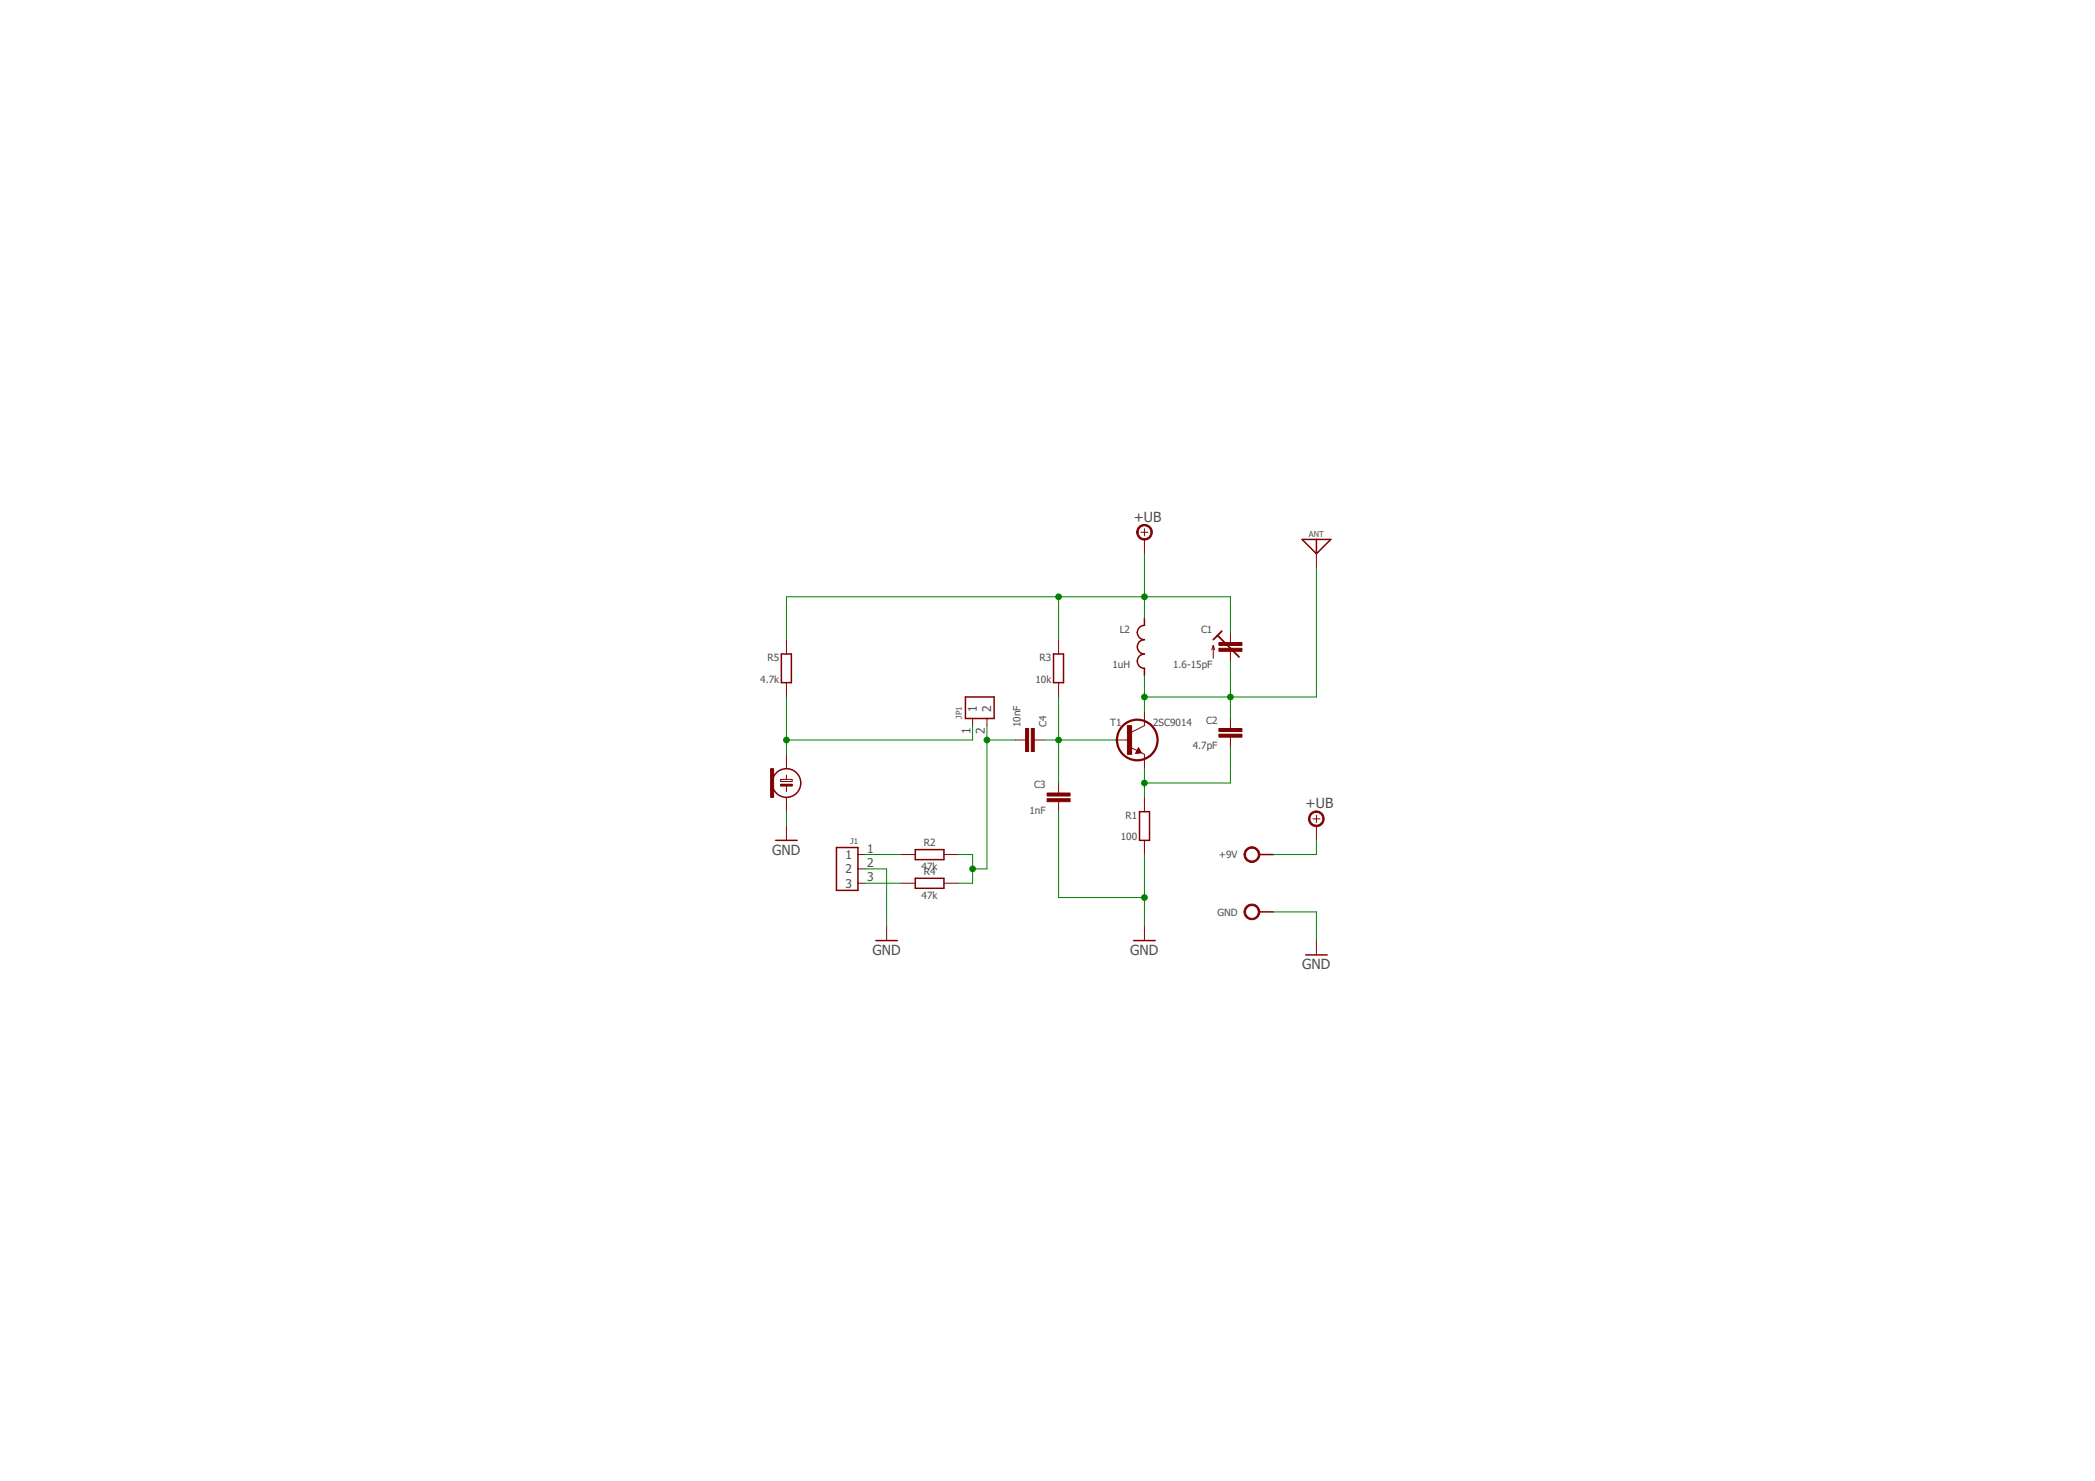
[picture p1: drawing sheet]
<?xml version="1.0" encoding="utf-8"?>
<!DOCTYPE eagle SYSTEM "eagle.dtd">
<eagle version="7.6.0">
<drawing>
<settings>
<setting alwaysvectorfont="no"/>
<setting verticaltext="up"/>
</settings>
<grid distance="0.05" unitdist="inch" unit="inch" style="lines" multiple="2" display="yes" altdistance="0.025" altunitdist="inch" altunit="inch"/>
<schematic xreflabel="%F%N/%S.%C%R" xrefpart="/%S.%C%R">
<libraries>
<library name="supply1">
<symbols>
<symbol name="GND">
<wire x1="-1.905" y1="0" x2="1.905" y2="0" width="0.254" layer="94"/>
<text x="-2.54" y="-2.54" size="1.778" layer="96">&gt;VALUE</text>
<pin name="GND" x="0" y="2.54" visible="off" length="short" direction="sup" rot="R270"/>
</symbol>
</symbols>
<devicesets>
<deviceset name="GND" prefix="GND">
<gates>
<gate name="1" symbol="GND" x="0" y="0"/>
</gates>
<devices>
<device name="">
<technologies>
<technology name=""/>
</technologies>
</device>
</devices>
</deviceset>
</devicesets>
</library>
<library name="supply2">
<symbols>
<symbol name="+UB">
<wire x1="-0.635" y1="1.27" x2="0.635" y2="1.27" width="0.1524" layer="94"/>
<wire x1="0" y1="0.635" x2="0" y2="1.905" width="0.1524" layer="94"/>
<circle x="0" y="1.27" radius="1.27" width="0.254" layer="94"/>
<text x="-1.905" y="3.175" size="1.778" layer="96">&gt;VALUE</text>
<pin name="+UB" x="0" y="-2.54" visible="off" length="short" direction="sup" rot="R90"/>
</symbol>
</symbols>
<devicesets>
<deviceset name="+UB" prefix="SUPPLY">
<gates>
<gate name="1" symbol="+UB" x="0" y="0"/>
</gates>
<devices>
<device name="">
<technologies>
<technology name=""/>
</technologies>
</device>
</devices>
</deviceset>
</devicesets>
</library>
<library name="cap-trim">
<symbols>
<symbol name="CAP-TRIM">
<wire x1="0" y1="-2.54" x2="0" y2="-0.762" width="0.1524" layer="94"/>
<wire x1="0" y1="2.54" x2="0" y2="0.762" width="0.1524" layer="94"/>
<wire x1="1.524" y1="-1.778" x2="-2.286" y2="2.032" width="0.3048" layer="94"/>
<wire x1="-3.048" y1="1.27" x2="-2.286" y2="2.032" width="0.3048" layer="94"/>
<wire x1="-2.286" y1="2.032" x2="-1.524" y2="2.794" width="0.3048" layer="94"/>
<wire x1="-3.048" y1="-2.032" x2="-3.048" y2="0.254" width="0.1524" layer="94"/>
<wire x1="-3.048" y1="0.254" x2="-3.302" y2="-0.508" width="0.1524" layer="94"/>
<wire x1="-3.048" y1="0.254" x2="-2.794" y2="-0.508" width="0.1524" layer="94"/>
<text x="-3.175" y="2.54" size="1.27" layer="95" align="bottom-right">&gt;NAME</text>
<text x="-3.175" y="-2.54" size="1.27" layer="96" align="top-right">&gt;VALUE</text>
<rectangle x1="-2.032" y1="-0.762" x2="2.032" y2="-0.254" layer="94"/>
<rectangle x1="-2.032" y1="0.254" x2="2.032" y2="0.762" layer="94"/>
<pin name="E" x="0" y="2.54" visible="off" length="point" direction="pas" swaplevel="1" rot="R90"/>
<pin name="A" x="0" y="-2.54" visible="off" length="point" direction="pas" swaplevel="1" rot="R270"/>
</symbol>
</symbols>
<devicesets>
<deviceset name="C-TR-PH20127" prefix="C">
<gates>
<gate name="1" symbol="CAP-TRIM" x="0" y="0"/>
</gates>
<devices>
<device name="S" package="TRIM808">
<connects>
<connect gate="1" pin="A" pad="2"/>
<connect gate="1" pin="E" pad="1 3"/>
</connects>
<technologies>
<technology name=""/>
</technologies>
</device>
<device name="-45" package="TRIM808-45">
<connects>
<connect gate="1" pin="A" pad="2"/>
<connect gate="1" pin="E" pad="1 3"/>
</connects>
<technologies>
<technology name=""/>
</technologies>
</device>
<device name="-45-2P12" package="TRIM808-45">
<connects>
<connect gate="1" pin="A" pad="2"/>
<connect gate="1" pin="E" pad="1"/>
</connects>
<technologies>
<technology name=""/>
</technologies>
</device>
<device name="-45-2P21" package="TRIM808-45">
<connects>
<connect gate="1" pin="A" pad="1"/>
<connect gate="1" pin="E" pad="2"/>
</connects>
<technologies>
<technology name=""/>
</technologies>
</device>
<device name="-45-2P23" package="TRIM808-45">
<connects>
<connect gate="1" pin="A" pad="3"/>
<connect gate="1" pin="E" pad="2"/>
</connects>
<technologies>
<technology name=""/>
</technologies>
</device>
<device name="-45-2P32" package="TRIM808-45">
<connects>
<connect gate="1" pin="A" pad="3"/>
<connect gate="1" pin="E" pad="2"/>
</connects>
<technologies>
<technology name=""/>
</technologies>
</device>
<device name="GFX" package="TRIM808-GFX">
<connects>
<connect gate="1" pin="A" pad="1 3"/>
<connect gate="1" pin="E" pad="2"/>
</connects>
<technologies>
<technology name=""/>
</technologies>
</device>
<device name="GFX45" package="TRIM808-GFX45">
<connects>
<connect gate="1" pin="A" pad="1 3"/>
<connect gate="1" pin="E" pad="2"/>
</connects>
<technologies>
<technology name=""/>
</technologies>
</device>
<device name="" package="TRIM-2222-808">
<connects>
<connect gate="1" pin="A" pad="2"/>
<connect gate="1" pin="E" pad="1 3"/>
</connects>
<technologies>
<technology name=""/>
</technologies>
</device>
<device name="2222-808-2PIN" package="TRIM-2222-808">
<connects>
<connect gate="1" pin="A" pad="2"/>
<connect gate="1" pin="E" pad="1"/>
</connects>
<technologies>
<technology name=""/>
</technologies>
</device>
<device name="2222-808-2PINB" package="TRIM-2222-808">
<connects>
<connect gate="1" pin="A" pad="2"/>
<connect gate="1" pin="E" pad="3"/>
</connects>
<technologies>
<technology name=""/>
</technologies>
</device>
<device name="2222-808-45" package="TRIM-2222-808-45">
<connects>
<connect gate="1" pin="A" pad="1 3"/>
<connect gate="1" pin="E" pad="2"/>
</connects>
<technologies>
<technology name=""/>
</technologies>
</device>
<device name="2222-808-45-2PIN" package="TRIM-2222-808-45">
<connects>
<connect gate="1" pin="A" pad="1"/>
<connect gate="1" pin="E" pad="2"/>
</connects>
<technologies>
<technology name=""/>
</technologies>
</device>
<device name="2222-808-45-2PINB" package="TRIM-2222-808-45">
<connects>
<connect gate="1" pin="A" pad="3"/>
<connect gate="1" pin="E" pad="2"/>
</connects>
<technologies>
<technology name=""/>
</technologies>
</device>
</devices>
</deviceset>
</devicesets>
</library>
<library name="r">
<symbols>
<symbol name="R-1">
<text x="0" y="1.4986" size="1.27" layer="95" align="bottom-center">&gt;NAME</text>
<pin name="2" x="5.08" y="0" visible="off" length="short" direction="pas" swaplevel="1" rot="R180"/>
<pin name="1" x="-5.08" y="0" visible="off" length="short" direction="pas" swaplevel="1"/>
<wire x1="-2.54" y1="-0.889" x2="2.54" y2="-0.889" width="0.254" layer="94"/>
<wire x1="2.54" y1="0.889" x2="-2.54" y2="0.889" width="0.254" layer="94"/>
<wire x1="2.54" y1="-0.889" x2="2.54" y2="0.889" width="0.254" layer="94"/>
<wire x1="-2.54" y1="-0.889" x2="-2.54" y2="0.889" width="0.254" layer="94"/>
<text x="0" y="-1.4986" size="1.27" layer="96" rot="R180" align="bottom-center">&gt;VALUE</text>
</symbol>
<symbol name="R">
<pin name="1" x="0" y="5.08" visible="off" length="short" direction="pas" swaplevel="1" rot="R270"/>
<pin name="2" x="0" y="-5.08" visible="off" length="short" direction="pas" swaplevel="1" rot="R90"/>
<wire x1="0.889" y1="-2.54" x2="0.889" y2="2.54" width="0.254" layer="94"/>
<wire x1="-0.889" y1="2.54" x2="-0.889" y2="-2.54" width="0.254" layer="94"/>
<wire x1="0.889" y1="2.54" x2="-0.889" y2="2.54" width="0.254" layer="94"/>
<wire x1="0.889" y1="-2.54" x2="-0.889" y2="-2.54" width="0.254" layer="94"/>
<text x="-1.27" y="1.27" size="1.27" layer="95" align="bottom-right">&gt;NAME</text>
<text x="-1.27" y="-1.27" size="1.27" layer="96" align="top-right">&gt;VALUE</text>
</symbol>
</symbols>
<devicesets>
<deviceset name="R-H" prefix="R" uservalue="yes">
<gates>
<gate name="1" symbol="R-1" x="0" y="0"/>
</gates>
<devices>
<device name="0202/10" package="0202/10">
<connects>
<connect gate="1" pin="1" pad="1"/>
<connect gate="1" pin="2" pad="2"/>
</connects>
<technologies>
<technology name=""/>
</technologies>
</device>
<device name="0202/10-V" package="0202/10-V">
<connects>
<connect gate="1" pin="1" pad="1"/>
<connect gate="1" pin="2" pad="2"/>
</connects>
<technologies>
<technology name=""/>
</technologies>
</device>
<device name="0202/12" package="0202/12">
<connects>
<connect gate="1" pin="1" pad="1"/>
<connect gate="1" pin="2" pad="2"/>
</connects>
<technologies>
<technology name=""/>
</technologies>
</device>
<device name="0202/15" package="0202/15">
<connects>
<connect gate="1" pin="1" pad="1"/>
<connect gate="1" pin="2" pad="2"/>
</connects>
<technologies>
<technology name=""/>
</technologies>
</device>
<device name="0204/10" package="0204/10">
<connects>
<connect gate="1" pin="1" pad="1"/>
<connect gate="1" pin="2" pad="2"/>
</connects>
<technologies>
<technology name=""/>
</technologies>
</device>
<device name="0204/10-V" package="0204/10-V">
<connects>
<connect gate="1" pin="1" pad="1"/>
<connect gate="1" pin="2" pad="2"/>
</connects>
<technologies>
<technology name=""/>
</technologies>
</device>
<device name="0204/7" package="0204/7">
<connects>
<connect gate="1" pin="1" pad="1"/>
<connect gate="1" pin="2" pad="2"/>
</connects>
<technologies>
<technology name=""/>
</technologies>
</device>
<device name="0204/7-V" package="0204/7-V">
<connects>
<connect gate="1" pin="1" pad="1"/>
<connect gate="1" pin="2" pad="2"/>
</connects>
<technologies>
<technology name=""/>
</technologies>
</device>
<device name="0202/7-V" package="0202/7-V">
<connects>
<connect gate="1" pin="1" pad="1"/>
<connect gate="1" pin="2" pad="2"/>
</connects>
<technologies>
<technology name=""/>
</technologies>
</device>
<device name="0202/5" package="0202/5">
<connects>
<connect gate="1" pin="1" pad="1"/>
<connect gate="1" pin="2" pad="2"/>
</connects>
<technologies>
<technology name=""/>
</technologies>
</device>
<device name="0202/5-V" package="0202/5-V">
<connects>
<connect gate="1" pin="1" pad="1"/>
<connect gate="1" pin="2" pad="2"/>
</connects>
<technologies>
<technology name=""/>
</technologies>
</device>
<device name="0202/7" package="0202/7">
<connects>
<connect gate="1" pin="1" pad="1"/>
<connect gate="1" pin="2" pad="2"/>
</connects>
<technologies>
<technology name=""/>
</technologies>
</device>
<device name="0204/2-V" package="0204V">
<connects>
<connect gate="1" pin="1" pad="1"/>
<connect gate="1" pin="2" pad="2"/>
</connects>
<technologies>
<technology name=""/>
</technologies>
</device>
<device name="-V" package="0204V">
<connects>
<connect gate="1" pin="1" pad="1"/>
<connect gate="1" pin="2" pad="2"/>
</connects>
<technologies>
<technology name=""/>
</technologies>
</device>
<device name="-V-X" package="0204V">
<connects>
<connect gate="1" pin="1" pad="2"/>
<connect gate="1" pin="2" pad="1"/>
</connects>
<technologies>
<technology name=""/>
</technologies>
</device>
</devices>
</deviceset>
<deviceset name="R" prefix="R" uservalue="yes">
<gates>
<gate name="1" symbol="R" x="0" y="0"/>
</gates>
<devices>
<device name="0204/5" package="0204/5">
<connects>
<connect gate="1" pin="1" pad="2"/>
<connect gate="1" pin="2" pad="1"/>
</connects>
<technologies>
<technology name=""/>
</technologies>
</device>
<device name="0204/7" package="0204/7">
<connects>
<connect gate="1" pin="1" pad="2"/>
<connect gate="1" pin="2" pad="1"/>
</connects>
<technologies>
<technology name=""/>
</technologies>
</device>
<device name="0204V" package="0204V">
<connects>
<connect gate="1" pin="1" pad="2"/>
<connect gate="1" pin="2" pad="1"/>
</connects>
<technologies>
<technology name=""/>
</technologies>
</device>
<device name="0207/10" package="0207/10">
<connects>
<connect gate="1" pin="1" pad="2"/>
<connect gate="1" pin="2" pad="1"/>
</connects>
<technologies>
<technology name=""/>
</technologies>
</device>
<device name="0207/12" package="0207/12">
<connects>
<connect gate="1" pin="1" pad="2"/>
<connect gate="1" pin="2" pad="1"/>
</connects>
<technologies>
<technology name=""/>
</technologies>
</device>
<device name="0207/15" package="0207/15">
<connects>
<connect gate="1" pin="1" pad="2"/>
<connect gate="1" pin="2" pad="1"/>
</connects>
<technologies>
<technology name=""/>
</technologies>
</device>
<device name="0207/2V" package="0207/2V">
<connects>
<connect gate="1" pin="1" pad="2"/>
<connect gate="1" pin="2" pad="1"/>
</connects>
<technologies>
<technology name=""/>
</technologies>
</device>
<device name="0207/5V" package="0207/5V">
<connects>
<connect gate="1" pin="1" pad="2"/>
<connect gate="1" pin="2" pad="1"/>
</connects>
<technologies>
<technology name=""/>
</technologies>
</device>
<device name="0207/7" package="0207/7">
<connects>
<connect gate="1" pin="1" pad="2"/>
<connect gate="1" pin="2" pad="1"/>
</connects>
<technologies>
<technology name=""/>
</technologies>
</device>
<device name="0204/10" package="0204/10">
<connects>
<connect gate="1" pin="1" pad="2"/>
<connect gate="1" pin="2" pad="1"/>
</connects>
<technologies>
<technology name=""/>
</technologies>
</device>
<device name="0204/12" package="0204/12">
<connects>
<connect gate="1" pin="1" pad="2"/>
<connect gate="1" pin="2" pad="1"/>
</connects>
<technologies>
<technology name=""/>
</technologies>
</device>
<device name="0204/15" package="0204/15">
<connects>
<connect gate="1" pin="1" pad="2"/>
<connect gate="1" pin="2" pad="1"/>
</connects>
<technologies>
<technology name=""/>
</technologies>
</device>
<device name="0204/2V" package="0204/2V">
<connects>
<connect gate="1" pin="1" pad="2"/>
<connect gate="1" pin="2" pad="1"/>
</connects>
<technologies>
<technology name=""/>
</technologies>
</device>
<device name="0202/2V" package="0202/2V">
<connects>
<connect gate="1" pin="1" pad="2"/>
<connect gate="1" pin="2" pad="1"/>
</connects>
<technologies>
<technology name=""/>
</technologies>
</device>
<device name="0202/5" package="0202/5">
<connects>
<connect gate="1" pin="1" pad="2"/>
<connect gate="1" pin="2" pad="1"/>
</connects>
<technologies>
<technology name=""/>
</technologies>
</device>
<device name="0202/7" package="0202/7">
<connects>
<connect gate="1" pin="1" pad="2"/>
<connect gate="1" pin="2" pad="1"/>
</connects>
<technologies>
<technology name=""/>
</technologies>
</device>
<device name="0202/10" package="0202/10">
<connects>
<connect gate="1" pin="1" pad="2"/>
<connect gate="1" pin="2" pad="1"/>
</connects>
<technologies>
<technology name=""/>
</technologies>
</device>
<device name="0202V" package="0202V">
<connects>
<connect gate="1" pin="1" pad="2"/>
<connect gate="1" pin="2" pad="1"/>
</connects>
<technologies>
<technology name=""/>
</technologies>
</device>
<device name="0202/12" package="0202/12">
<connects>
<connect gate="1" pin="1" pad="2"/>
<connect gate="1" pin="2" pad="1"/>
</connects>
<technologies>
<technology name=""/>
</technologies>
</device>
<device name="0202/15" package="0202/15">
<connects>
<connect gate="1" pin="1" pad="2"/>
<connect gate="1" pin="2" pad="1"/>
</connects>
<technologies>
<technology name=""/>
</technologies>
</device>
<device name="0202/7-V" package="0202/7-V">
<connects>
<connect gate="1" pin="1" pad="2"/>
<connect gate="1" pin="2" pad="1"/>
</connects>
<technologies>
<technology name=""/>
</technologies>
</device>
<device name="0202/5-V" package="0202/5-V">
<connects>
<connect gate="1" pin="1" pad="2"/>
<connect gate="1" pin="2" pad="1"/>
</connects>
<technologies>
<technology name=""/>
</technologies>
</device>
<device name="0202/10-V" package="0202/10-V">
<connects>
<connect gate="1" pin="1" pad="2"/>
<connect gate="1" pin="2" pad="1"/>
</connects>
<technologies>
<technology name=""/>
</technologies>
</device>
<device name="0204/7-V" package="0204/7-V">
<connects>
<connect gate="1" pin="1" pad="2"/>
<connect gate="1" pin="2" pad="1"/>
</connects>
<technologies>
<technology name=""/>
</technologies>
</device>
<device name="0204/10-V" package="0204/10-V">
<connects>
<connect gate="1" pin="1" pad="1"/>
<connect gate="1" pin="2" pad="2"/>
</connects>
<technologies>
<technology name=""/>
</technologies>
</device>
<device name="0204/12-V" package="0204/12-V">
<connects>
<connect gate="1" pin="1" pad="2"/>
<connect gate="1" pin="2" pad="1"/>
</connects>
<technologies>
<technology name=""/>
</technologies>
</device>
</devices>
</deviceset>
</devicesets>
</library>
<library name="c">
<symbols>
<symbol name="C">
<text x="-2.286" y="1.651" size="1.27" layer="95" align="bottom-right">&gt;NAME</text>
<text x="-2.286" y="-1.651" size="1.27" layer="96" align="top-right">&gt;VALUE</text>
<pin name="1" x="0" y="2.54" visible="off" length="point" direction="pas" swaplevel="1" rot="R270"/>
<pin name="2" x="0" y="-2.54" visible="off" length="point" direction="pas" swaplevel="1" rot="R90"/>
<wire x1="0" y1="-2.54" x2="0" y2="-0.762" width="0.1524" layer="94"/>
<wire x1="0" y1="2.54" x2="0" y2="0.762" width="0.1524" layer="94"/>
<rectangle x1="-2.032" y1="-0.762" x2="2.032" y2="-0.254" layer="94"/>
<rectangle x1="-2.032" y1="0.254" x2="2.032" y2="0.762" layer="94"/>
</symbol>
</symbols>
<devicesets>
<deviceset name="C" prefix="C" uservalue="yes">
<gates>
<gate name="1" symbol="C" x="0" y="0"/>
</gates>
<devices>
<device name="025-024X044" package="C025-024X044">
<connects>
<connect gate="1" pin="1" pad="1"/>
<connect gate="1" pin="2" pad="2"/>
</connects>
<technologies>
<technology name=""/>
</technologies>
</device>
<device name="025-025X050" package="C025-025X050">
<connects>
<connect gate="1" pin="1" pad="1"/>
<connect gate="1" pin="2" pad="2"/>
</connects>
<technologies>
<technology name=""/>
</technologies>
</device>
<device name="025-030X050" package="C025-030X050">
<connects>
<connect gate="1" pin="1" pad="1"/>
<connect gate="1" pin="2" pad="2"/>
</connects>
<technologies>
<technology name=""/>
</technologies>
</device>
<device name="025-040X050" package="C025-040X050">
<connects>
<connect gate="1" pin="1" pad="1"/>
<connect gate="1" pin="2" pad="2"/>
</connects>
<technologies>
<technology name=""/>
</technologies>
</device>
<device name="025-050X050" package="C025-050X050">
<connects>
<connect gate="1" pin="1" pad="1"/>
<connect gate="1" pin="2" pad="2"/>
</connects>
<technologies>
<technology name=""/>
</technologies>
</device>
<device name="025-060X050" package="C025-060X050">
<connects>
<connect gate="1" pin="1" pad="1"/>
<connect gate="1" pin="2" pad="2"/>
</connects>
<technologies>
<technology name=""/>
</technologies>
</device>
<device name="050-024X044" package="C050-024X044">
<connects>
<connect gate="1" pin="1" pad="1"/>
<connect gate="1" pin="2" pad="2"/>
</connects>
<technologies>
<technology name=""/>
</technologies>
</device>
<device name="050-025X075" package="C050-025X075">
<connects>
<connect gate="1" pin="1" pad="1"/>
<connect gate="1" pin="2" pad="2"/>
</connects>
<technologies>
<technology name=""/>
</technologies>
</device>
<device name="050-045X075" package="C050-045X075">
<connects>
<connect gate="1" pin="1" pad="1"/>
<connect gate="1" pin="2" pad="2"/>
</connects>
<technologies>
<technology name=""/>
</technologies>
</device>
<device name="050-030X075" package="C050-030X075">
<connects>
<connect gate="1" pin="1" pad="1"/>
<connect gate="1" pin="2" pad="2"/>
</connects>
<technologies>
<technology name=""/>
</technologies>
</device>
<device name="050-050X075" package="C050-050X075">
<connects>
<connect gate="1" pin="1" pad="1"/>
<connect gate="1" pin="2" pad="2"/>
</connects>
<technologies>
<technology name=""/>
</technologies>
</device>
<device name="050-055X075" package="C050-055X075">
<connects>
<connect gate="1" pin="1" pad="1"/>
<connect gate="1" pin="2" pad="2"/>
</connects>
<technologies>
<technology name=""/>
</technologies>
</device>
<device name="050-075X075" package="C050-075X075">
<connects>
<connect gate="1" pin="1" pad="1"/>
<connect gate="1" pin="2" pad="2"/>
</connects>
<technologies>
<technology name=""/>
</technologies>
</device>
<device name="075-032X103" package="C075-032X103">
<connects>
<connect gate="1" pin="1" pad="1"/>
<connect gate="1" pin="2" pad="2"/>
</connects>
<technologies>
<technology name=""/>
</technologies>
</device>
<device name="075-042X103" package="C075-042X103">
<connects>
<connect gate="1" pin="1" pad="1"/>
<connect gate="1" pin="2" pad="2"/>
</connects>
<technologies>
<technology name=""/>
</technologies>
</device>
<device name="075-052X106" package="C075-052X106">
<connects>
<connect gate="1" pin="1" pad="1"/>
<connect gate="1" pin="2" pad="2"/>
</connects>
<technologies>
<technology name=""/>
</technologies>
</device>
<device name="102-043X133" package="C102-043X133">
<connects>
<connect gate="1" pin="1" pad="1"/>
<connect gate="1" pin="2" pad="2"/>
</connects>
<technologies>
<technology name=""/>
</technologies>
</device>
<device name="102-054X133" package="C102-054X133">
<connects>
<connect gate="1" pin="1" pad="1"/>
<connect gate="1" pin="2" pad="2"/>
</connects>
<technologies>
<technology name=""/>
</technologies>
</device>
<device name="102-064X133" package="C102-064X133">
<connects>
<connect gate="1" pin="1" pad="1"/>
<connect gate="1" pin="2" pad="2"/>
</connects>
<technologies>
<technology name=""/>
</technologies>
</device>
<device name="150-054X183" package="C150-054X183">
<connects>
<connect gate="1" pin="1" pad="1"/>
<connect gate="1" pin="2" pad="2"/>
</connects>
<technologies>
<technology name=""/>
</technologies>
</device>
<device name="150-064X183" package="C150-064X183">
<connects>
<connect gate="1" pin="1" pad="1"/>
<connect gate="1" pin="2" pad="2"/>
</connects>
<technologies>
<technology name=""/>
</technologies>
</device>
<device name="150-072X183" package="C150-072X183">
<connects>
<connect gate="1" pin="1" pad="1"/>
<connect gate="1" pin="2" pad="2"/>
</connects>
<technologies>
<technology name=""/>
</technologies>
</device>
<device name="150-084X183" package="C150-084X183">
<connects>
<connect gate="1" pin="1" pad="1"/>
<connect gate="1" pin="2" pad="2"/>
</connects>
<technologies>
<technology name=""/>
</technologies>
</device>
<device name="150-091X182" package="C150-091X182">
<connects>
<connect gate="1" pin="1" pad="1"/>
<connect gate="1" pin="2" pad="2"/>
</connects>
<technologies>
<technology name=""/>
</technologies>
</device>
<device name="050-035X075" package="C050-035X075">
<connects>
<connect gate="1" pin="1" pad="1"/>
<connect gate="1" pin="2" pad="2"/>
</connects>
<technologies>
<technology name=""/>
</technologies>
</device>
<device name="075-063X106" package="C075-063X106">
<connects>
<connect gate="1" pin="1" pad="1"/>
<connect gate="1" pin="2" pad="2"/>
</connects>
<technologies>
<technology name=""/>
</technologies>
</device>
<device name="025-020X036" package="C025-020X036">
<connects>
<connect gate="1" pin="1" pad="1"/>
<connect gate="1" pin="2" pad="2"/>
</connects>
<technologies>
<technology name=""/>
</technologies>
</device>
<device name="050-020X036" package="C050-020X036">
<connects>
<connect gate="1" pin="1" pad="1"/>
<connect gate="1" pin="2" pad="2"/>
</connects>
<technologies>
<technology name=""/>
</technologies>
</device>
<device name="025-015X024" package="C025-015X024">
<connects>
<connect gate="1" pin="1" pad="1"/>
<connect gate="1" pin="2" pad="2"/>
</connects>
<technologies>
<technology name=""/>
</technologies>
</device>
<device name="025-025X060" package="C050-025X060">
<connects>
<connect gate="1" pin="1" pad="1"/>
<connect gate="1" pin="2" pad="2"/>
</connects>
<technologies>
<technology name=""/>
</technologies>
</device>
<device name="050-024X044/V" package="C050-024X044/V">
<connects>
<connect gate="1" pin="1" pad="1"/>
<connect gate="1" pin="2" pad="2"/>
</connects>
<technologies>
<technology name=""/>
</technologies>
</device>
<device name="050-025X075/V" package="C050-025X075/V">
<connects>
<connect gate="1" pin="1" pad="1"/>
<connect gate="1" pin="2" pad="2"/>
</connects>
<technologies>
<technology name=""/>
</technologies>
</device>
<device name="050-020X036/V" package="C050-020X036/V">
<connects>
<connect gate="1" pin="1" pad="1"/>
<connect gate="1" pin="2" pad="2"/>
</connects>
<technologies>
<technology name=""/>
</technologies>
</device>
<device name="050-020X044/V" package="C050-020X044/V">
<connects>
<connect gate="1" pin="1" pad="1"/>
<connect gate="1" pin="2" pad="2"/>
</connects>
<technologies>
<technology name=""/>
</technologies>
</device>
<device name="050-020X044" package="C050-020X044">
<connects>
<connect gate="1" pin="1" pad="1"/>
<connect gate="1" pin="2" pad="2"/>
</connects>
<technologies>
<technology name=""/>
</technologies>
</device>
</devices>
</deviceset>
</devicesets>
</library>
<library name="pad">
<symbols>
<symbol name="SPAD">
<pin name="P$1" x="0" y="0" visible="off" length="point" function="dot"/>
<wire x1="0" y1="0" x2="-2.54" y2="0" width="0.254" layer="94"/>
<circle x="-3.81" y="0" radius="1.27" width="0.254" layer="94"/>
<text x="-6.35" y="0" size="1.27" layer="95" align="center-right">&gt;NAME</text>
</symbol>
<symbol name="ANT">
<wire x1="-2.54" y1="5.08" x2="0" y2="5.08" width="0.254" layer="94"/>
<wire x1="2.54" y1="5.08" x2="0" y2="2.54" width="0.254" layer="94"/>
<wire x1="0" y1="2.54" x2="-2.54" y2="5.08" width="0.254" layer="94"/>
<wire x1="0" y1="5.08" x2="0" y2="2.54" width="0.254" layer="94"/>
<wire x1="0" y1="5.08" x2="2.54" y2="5.08" width="0.254" layer="94"/>
<text x="0" y="5.588" size="1.016" layer="95" align="bottom-center">&gt;NAME</text>
<pin name="1" x="0" y="0" visible="off" length="short" direction="out" rot="R90"/>
</symbol>
</symbols>
<devicesets>
<deviceset name="SPAD" prefix="P">
<gates>
<gate name="1" symbol="SPAD" x="0" y="0"/>
</gates>
<devices>
<device name="" package="SPAD">
<connects>
<connect gate="1" pin="P$1" pad="1"/>
</connects>
<technologies>
<technology name=""/>
</technologies>
</device>
</devices>
</deviceset>
<deviceset name="ANT" prefix="ANT">
<gates>
<gate name="ANT" symbol="ANT" x="0" y="0"/>
</gates>
<devices>
<device name="" package="SPAD">
<connects>
<connect gate="ANT" pin="1" pad="1"/>
</connects>
<technologies>
<technology name=""/>
</technologies>
</device>
</devices>
</deviceset>
</devicesets>
</library>
<library name="t">
<symbols>
<symbol name="NPN">
<wire x1="2.54" y1="2.54" x2="0.0635" y2="1.30175" width="0.1524" layer="94"/>
<wire x1="1.4605" y1="-1.36525" x2="1.9685" y2="-2.25425" width="0.1524" layer="94"/>
<wire x1="1.9685" y1="-2.25425" x2="0.9525" y2="-2.38125" width="0.1524" layer="94"/>
<wire x1="0.9525" y1="-2.38125" x2="1.4605" y2="-1.36525" width="0.1524" layer="94"/>
<wire x1="2.54" y1="-2.54" x2="1.9685" y2="-2.25425" width="0.1524" layer="94"/>
<wire x1="1.9685" y1="-2.25425" x2="0.308" y2="-1.424" width="0.1524" layer="94"/>
<wire x1="1.2065" y1="-2.25425" x2="1.778" y2="-2.19075" width="0.3048" layer="94"/>
<wire x1="1.778" y1="-2.19075" x2="1.4605" y2="-1.61925" width="0.3048" layer="94"/>
<wire x1="1.4605" y1="-1.61925" x2="1.2065" y2="-2.12725" width="0.254" layer="94"/>
<wire x1="1.2065" y1="-2.12725" x2="1.5875" y2="-2.12725" width="0.254" layer="94"/>
<wire x1="1.5875" y1="-2.12725" x2="1.4605" y2="-1.87325" width="0.254" layer="94"/>
<text x="-1.524" y="2.54" size="1.27" layer="95" ratio="10" align="bottom-right">&gt;NAME</text>
<text x="4.064" y="2.54" size="1.27" layer="96" ratio="10">&gt;VALUE</text>
<rectangle x1="-0.508" y1="-2.54" x2="0.254" y2="2.54" layer="94"/>
<pin name="B" x="-2.54" y="0" visible="off" length="short" direction="pas" swaplevel="1"/>
<pin name="E" x="2.54" y="-5.08" visible="off" length="short" direction="pas" swaplevel="3" rot="R90"/>
<pin name="C" x="2.54" y="5.08" visible="off" length="short" direction="pas" swaplevel="2" rot="R270"/>
<circle x="1.27" y="0" radius="3.5921" width="0.381" layer="94"/>
</symbol>
</symbols>
<devicesets>
<deviceset name="2SC9014" prefix="T">
<gates>
<gate name="1" symbol="NPN" x="-2.54" y="0"/>
</gates>
<devices>
<device name="-TO92" package="TO92">
<connects>
<connect gate="1" pin="B" pad="2"/>
<connect gate="1" pin="C" pad="3"/>
<connect gate="1" pin="E" pad="1"/>
</connects>
<technologies>
<technology name=""/>
</technologies>
</device>
<device name="" package="TO92-EBC">
<connects>
<connect gate="1" pin="B" pad="B"/>
<connect gate="1" pin="C" pad="C"/>
<connect gate="1" pin="E" pad="E"/>
</connects>
<technologies>
<technology name=""/>
</technologies>
</device>
</devices>
</deviceset>
</devicesets>
</library>
<library name="l">
<symbols>
<symbol name="L-SHORT">
<wire x1="0" y1="-3.81" x2="1.27" y2="-2.54" width="0.254" layer="94" curve="90"/>
<wire x1="0" y1="-1.27" x2="1.27" y2="-2.54" width="0.254" layer="94" curve="-90"/>
<wire x1="0" y1="-1.27" x2="1.27" y2="0" width="0.254" layer="94" curve="90"/>
<wire x1="0" y1="1.27" x2="1.27" y2="0" width="0.254" layer="94" curve="-90"/>
<wire x1="0" y1="1.27" x2="1.27" y2="2.54" width="0.254" layer="94" curve="90"/>
<wire x1="0" y1="3.81" x2="1.27" y2="2.54" width="0.254" layer="94" curve="-90"/>
<text x="2.54" y="2.54" size="1.27" layer="95">&gt;NAME</text>
<text x="2.54" y="-2.54" size="1.27" layer="96" align="top-left">&gt;VALUE</text>
<pin name="2" x="0" y="5.08" visible="off" length="point" direction="pas" swaplevel="1" rot="R270"/>
<pin name="1" x="0" y="-5.08" visible="off" length="point" direction="pas" swaplevel="1" rot="R90"/>
<wire x1="0" y1="5.08" x2="0" y2="3.81" width="0.254" layer="94"/>
<wire x1="0" y1="-5.08" x2="0" y2="-3.81" width="0.254" layer="94"/>
</symbol>
</symbols>
<devicesets>
<deviceset name="L-SHORT" prefix="L" uservalue="yes">
<gates>
<gate name="L1" symbol="L-SHORT" x="0" y="0"/>
</gates>
<devices>
<device name="02/5" package="L-02/5V">
<connects>
<connect gate="L1" pin="1" pad="1"/>
<connect gate="L1" pin="2" pad="2"/>
</connects>
<technologies>
<technology name=""/>
</technologies>
</device>
<device name="04/10" package="L-04/12V">
<connects>
<connect gate="L1" pin="1" pad="1"/>
<connect gate="L1" pin="2" pad="2"/>
</connects>
<technologies>
<technology name=""/>
</technologies>
</device>
<device name="04-5/7" package="L-04-5/8V">
<connects>
<connect gate="L1" pin="1" pad="2"/>
<connect gate="L1" pin="2" pad="1"/>
</connects>
<technologies>
<technology name=""/>
</technologies>
</device>
<device name="04-2/5V" package="L-04-2/5V">
<connects>
<connect gate="L1" pin="1" pad="1"/>
<connect gate="L1" pin="2" pad="2"/>
</connects>
<technologies>
<technology name=""/>
</technologies>
</device>
<device name="04-5/5" package="L-04-2/5">
<connects>
<connect gate="L1" pin="1" pad="1"/>
<connect gate="L1" pin="2" pad="2"/>
</connects>
<technologies>
<technology name=""/>
</technologies>
</device>
<device name="02/7V" package="L-02/7V">
<connects>
<connect gate="L1" pin="1" pad="1"/>
<connect gate="L1" pin="2" pad="2"/>
</connects>
<technologies>
<technology name=""/>
</technologies>
</device>
<device name="03/10" package="L-03/10">
<connects>
<connect gate="L1" pin="1" pad="1"/>
<connect gate="L1" pin="2" pad="2"/>
</connects>
<technologies>
<technology name=""/>
</technologies>
</device>
<device name="04-5/5V-X" package="L-04-2/5V-X">
<connects>
<connect gate="L1" pin="1" pad="2"/>
<connect gate="L1" pin="2" pad="1"/>
</connects>
<technologies>
<technology name=""/>
</technologies>
</device>
<device name="04/7" package="L-04/7">
<connects>
<connect gate="L1" pin="1" pad="1"/>
<connect gate="L1" pin="2" pad="2"/>
</connects>
<technologies>
<technology name=""/>
</technologies>
</device>
<device name="04/7V" package="L-04/8V">
<connects>
<connect gate="L1" pin="1" pad="1"/>
<connect gate="L1" pin="2" pad="2"/>
</connects>
<technologies>
<technology name=""/>
</technologies>
</device>
<device name="04/7V-X" package="L-04/7V-X">
<connects>
<connect gate="L1" pin="1" pad="1"/>
<connect gate="L1" pin="2" pad="2"/>
</connects>
<technologies>
<technology name=""/>
</technologies>
</device>
<device name="ED16-X" package="ED16-X">
<connects>
<connect gate="L1" pin="1" pad="1"/>
<connect gate="L1" pin="2" pad="2"/>
</connects>
<technologies>
<technology name=""/>
</technologies>
</device>
<device name="04-5/5V" package="L-04-5/6V">
<connects>
<connect gate="L1" pin="1" pad="2"/>
<connect gate="L1" pin="2" pad="1"/>
</connects>
<technologies>
<technology name=""/>
</technologies>
</device>
<device name="04-5/5V-C" package="L-04-5/6V-C">
<connects>
<connect gate="L1" pin="1" pad="2"/>
<connect gate="L1" pin="2" pad="1"/>
</connects>
<technologies>
<technology name=""/>
</technologies>
</device>
<device name="L-08-5/8" package="L-08-5/8">
<connects>
<connect gate="L1" pin="1" pad="1"/>
<connect gate="L1" pin="2" pad="2"/>
</connects>
<technologies>
<technology name=""/>
</technologies>
</device>
</devices>
</deviceset>
</devicesets>
</library>
<library name="pinconn">
<symbols>
<symbol name="PINCONN-3P">
<wire x1="-1.27" y1="3.81" x2="-1.27" y2="2.54" width="0.254" layer="94"/>
<wire x1="-1.27" y1="2.54" x2="-1.27" y2="0" width="0.254" layer="94"/>
<wire x1="-1.27" y1="0" x2="-1.27" y2="-2.54" width="0.254" layer="94"/>
<wire x1="-1.27" y1="-2.54" x2="-1.27" y2="-3.81" width="0.254" layer="94"/>
<wire x1="-1.27" y1="-3.81" x2="2.54" y2="-3.81" width="0.254" layer="94"/>
<wire x1="2.54" y1="-3.81" x2="2.54" y2="3.81" width="0.254" layer="94"/>
<wire x1="2.54" y1="3.81" x2="-1.27" y2="3.81" width="0.254" layer="94"/>
<pin name="2" x="-2.54" y="0" length="point"/>
<pin name="1" x="-2.54" y="-2.54" length="point"/>
<wire x1="-2.54" y1="0" x2="-1.27" y2="0" width="0.127" layer="94"/>
<wire x1="-2.54" y1="-2.54" x2="-1.27" y2="-2.54" width="0.127" layer="94"/>
<pin name="3" x="-2.54" y="2.54" length="point"/>
<wire x1="-2.54" y1="2.54" x2="-1.27" y2="2.54" width="0.127" layer="94"/>
<text x="-1.27" y="-4.445" size="1.016" layer="95" align="top-left">&gt;NAME</text>
</symbol>
<symbol name="PINCONN-2P">
<wire x1="-1.27" y1="3.81" x2="-1.27" y2="2.54" width="0.254" layer="94"/>
<wire x1="-1.27" y1="2.54" x2="-1.27" y2="0" width="0.254" layer="94"/>
<wire x1="-1.27" y1="0" x2="-1.27" y2="-1.27" width="0.254" layer="94"/>
<wire x1="-1.27" y1="-1.27" x2="2.54" y2="-1.27" width="0.254" layer="94"/>
<wire x1="2.54" y1="-1.27" x2="2.54" y2="3.81" width="0.254" layer="94"/>
<wire x1="2.54" y1="3.81" x2="-1.27" y2="3.81" width="0.254" layer="94"/>
<pin name="2" x="-2.54" y="2.54" length="point"/>
<pin name="1" x="-2.54" y="0" length="point"/>
<wire x1="-2.54" y1="2.54" x2="-1.27" y2="2.54" width="0.127" layer="94"/>
<wire x1="-2.54" y1="0" x2="-1.27" y2="0" width="0.127" layer="94"/>
<text x="-1.27" y="-1.905" size="1.016" layer="95" align="top-left">&gt;NAME</text>
</symbol>
</symbols>
<devicesets>
<deviceset name="CONN-3P" prefix="J">
<gates>
<gate name="1" symbol="PINCONN-3P" x="0" y="0"/>
</gates>
<devices>
<device name="-3P" package="CONN-3P">
<connects>
<connect gate="1" pin="1" pad="1"/>
<connect gate="1" pin="2" pad="2"/>
<connect gate="1" pin="3" pad="3"/>
</connects>
<technologies>
<technology name=""/>
</technologies>
</device>
</devices>
</deviceset>
<deviceset name="CONN-2P" prefix="J">
<gates>
<gate name="1" symbol="PINCONN-2P" x="0" y="1.27"/>
</gates>
<devices>
<device name="2P/H" package="CONN-2P">
<connects>
<connect gate="1" pin="1" pad="1"/>
<connect gate="1" pin="2" pad="2"/>
</connects>
<technologies>
<technology name=""/>
</technologies>
</device>
<device name="2P/V" package="CONN-2P-V">
<connects>
<connect gate="1" pin="1" pad="1"/>
<connect gate="1" pin="2" pad="2"/>
</connects>
<technologies>
<technology name=""/>
</technologies>
</device>
</devices>
</deviceset>
</devicesets>
</library>
<library name="ECM">
<symbols>
<symbol name="ECM">
<wire x1="-1.016" y1="-0.254" x2="1.016" y2="-0.254" width="0.1524" layer="94"/>
<wire x1="-1.016" y1="0.635" x2="0" y2="0.635" width="0.1524" layer="94"/>
<wire x1="0" y1="0.635" x2="1.016" y2="0.635" width="0.1524" layer="94"/>
<wire x1="0" y1="0.635" x2="0" y2="1.397" width="0.1524" layer="94"/>
<circle x="0" y="0" radius="2.54" width="0.254" layer="94"/>
<rectangle x1="2.286" y1="-2.54" x2="2.794" y2="2.54" layer="94"/>
<pin name="+" x="0" y="5.08" visible="off" length="short" direction="pas" rot="R270"/>
<pin name="-" x="0" y="-5.08" visible="off" length="short" direction="pas" rot="R90"/>
<wire x1="-1.016" y1="0.254" x2="1.016" y2="0.254" width="0.1524" layer="94"/>
<wire x1="-1.016" y1="0.254" x2="-1.016" y2="0.635" width="0.1524" layer="94"/>
<wire x1="1.016" y1="0.254" x2="1.016" y2="0.635" width="0.1524" layer="94"/>
<wire x1="-1.016" y1="-0.508" x2="0" y2="-0.508" width="0.1524" layer="94"/>
<wire x1="0" y1="-0.508" x2="1.016" y2="-0.508" width="0.1524" layer="94"/>
<wire x1="-1.016" y1="-0.508" x2="-1.016" y2="-0.254" width="0.1524" layer="94"/>
<wire x1="0" y1="-1.524" x2="0" y2="-0.508" width="0.1524" layer="94"/>
<wire x1="1.016" y1="-0.508" x2="1.016" y2="-0.254" width="0.1524" layer="94"/>
<rectangle x1="-1.016" y1="-0.508" x2="1.016" y2="-0.254" layer="94"/>
</symbol>
</symbols>
<devicesets>
<deviceset name="ECM" prefix="ECM">
<gates>
<gate name="1" symbol="ECM" x="0" y="0"/>
</gates>
<devices>
<device name="-5" package="ECM-5">
<connects>
<connect gate="1" pin="+" pad="1"/>
<connect gate="1" pin="-" pad="2"/>
</connects>
<technologies>
<technology name=""/>
</technologies>
</device>
<device name="-4" package="ECM-4">
<connects>
<connect gate="1" pin="+" pad="1"/>
<connect gate="1" pin="-" pad="2"/>
</connects>
<technologies>
<technology name=""/>
</technologies>
</device>
</devices>
</deviceset>
</devicesets>
</library>
</libraries>
<attributes>
</attributes>
<variantdefs>
</variantdefs>
<classes>
<class number="0" name="default" width="0.6096" drill="0">
</class>
</classes>
<parts>
<part name="C2" library="c" deviceset="C" device="025-015X024" value="4.7pF"/>
<part name="C3" library="c" deviceset="C" device="050-020X036/V" value="1nF"/>
<part name="R2" library="r" deviceset="R-H" device="0204/7-V" value="47kΩ"/>
<part name="R3" library="r" deviceset="R" device="0204/10-V" value="10kΩ"/>
<part name="GND1" library="supply1" deviceset="GND" device=""/>
<part name="SUPPLY1" library="supply2" deviceset="+UB" device=""/>
<part name="SUPPLY2" library="supply2" deviceset="+UB" device=""/>
<part name="GND3" library="supply1" deviceset="GND" device=""/>
<part name="C1" library="cap-trim" deviceset="C-TR-PH20127" device="2222-808-2PINB" value="1.6-15pF"/>
<part name="R1" library="r" deviceset="R" device="0204/2V" value="100Ω"/>
<part name="9V" library="pad" deviceset="SPAD" device=""/>
<part name="GND" library="pad" deviceset="SPAD" device=""/>
<part name="ANT" library="pad" deviceset="ANT" device=""/>
<part name="T1" library="t" deviceset="2SC9014" device="" value="2SC9014"/>
<part name="L2" library="l" deviceset="L-SHORT" device="04-5/5V-X" value="1μH"/>
<part name="J1" library="pinconn" deviceset="CONN-3P" device="-3P"/>
<part name="C4" library="c" deviceset="C" device="050-020X036/V" value="10nF"/>
<part name="R4" library="r" deviceset="R-H" device="0204/7-V" value="47kΩ"/>
<part name="GND2" library="supply1" deviceset="GND" device=""/>
<part name="JP1" library="pinconn" deviceset="CONN-2P" device="2P/V"/>
<part name="R5" library="r" deviceset="R" device="0204/10-V" value="4.7kΩ"/>
<part name="GND4" library="supply1" deviceset="GND" device=""/>
<part name="ECM1" library="ECM" deviceset="ECM" device="-5"/>
</parts>
<sheets>
<sheet>
<plain>
</plain>
<instances>
<instance part="C2" gate="1" x="48.26" y="41.91"/>
<instance part="C3" gate="1" x="17.78" y="30.48"/>
<instance part="R2" gate="1" x="-5.08" y="20.32"/>
<instance part="R3" gate="1" x="17.78" y="53.34"/>
<instance part="GND1" gate="1" x="33.02" y="5.08"/>
<instance part="SUPPLY1" gate="1" x="33.02" y="76.2"/>
<instance part="SUPPLY2" gate="1" x="63.5" y="25.4"/>
<instance part="GND3" gate="1" x="63.5" y="2.54"/>
<instance part="C1" gate="1" x="48.26" y="57.15"/>
<instance part="R1" gate="1" x="33.02" y="25.4"/>
<instance part="9V" gate="1" x="55.88" y="20.32"/>
<instance part="GND" gate="1" x="55.88" y="10.16"/>
<instance part="ANT" gate="ANT" x="63.5" y="71.12"/>
<instance part="T1" gate="1" x="30.48" y="40.64"/>
<instance part="L2" gate="L1" x="33.02" y="57.15" rot="MR0"/>
<instance part="J1" gate="1" x="-19.05" y="17.78" rot="R180"/>
<instance part="C4" gate="1" x="12.7" y="40.64" rot="R270"/>
<instance part="R4" gate="1" x="-5.08" y="15.24"/>
<instance part="GND2" gate="1" x="-12.7" y="5.08"/>
<instance part="JP1" gate="1" x="2.54" y="45.72" rot="MR90"/>
<instance part="R5" gate="1" x="-30.48" y="53.34"/>
<instance part="GND4" gate="1" x="-30.48" y="22.86"/>
<instance part="ECM1" gate="1" x="-30.48" y="33.02" rot="MR0"/>
</instances>
<busses>
</busses>
<nets>
<net name="N$3" class="0">
<segment>
<pinref part="C2" gate="1" pin="2"/>
<wire x1="48.26" y1="39.37" x2="48.26" y2="33.02" width="0.1524" layer="91"/>
<wire x1="48.26" y1="33.02" x2="33.02" y2="33.02" width="0.1524" layer="91"/>
<wire x1="33.02" y1="33.02" x2="33.02" y2="35.56" width="0.1524" layer="91"/>
<pinref part="T1" gate="1" pin="E"/>
<pinref part="R1" gate="1" pin="1"/>
<wire x1="33.02" y1="30.48" x2="33.02" y2="33.02" width="0.1524" layer="91"/>
<junction x="33.02" y="33.02"/>
</segment>
</net>
<net name="N$5" class="0">
<segment>
<wire x1="15.24" y1="40.64" x2="17.78" y2="40.64" width="0.1524" layer="91"/>
<pinref part="T1" gate="1" pin="B"/>
<wire x1="17.78" y1="40.64" x2="27.94" y2="40.64" width="0.1524" layer="91"/>
<pinref part="C4" gate="1" pin="1"/>
<pinref part="R3" gate="1" pin="2"/>
<wire x1="17.78" y1="48.26" x2="17.78" y2="40.64" width="0.1524" layer="91"/>
<junction x="17.78" y="40.64"/>
<wire x1="17.78" y1="40.64" x2="17.78" y2="33.02" width="0.1524" layer="91"/>
<pinref part="C3" gate="1" pin="1"/>
</segment>
</net>
<net name="GND" class="0">
<segment>
<pinref part="GND3" gate="1" pin="GND"/>
<wire x1="55.88" y1="10.16" x2="63.5" y2="10.16" width="0.1524" layer="91"/>
<pinref part="GND" gate="1" pin="P$1"/>
<wire x1="63.5" y1="10.16" x2="63.5" y2="5.08" width="0.1524" layer="91"/>
</segment>
<segment>
<pinref part="J1" gate="1" pin="2"/>
<pinref part="GND2" gate="1" pin="GND"/>
<wire x1="-16.51" y1="17.78" x2="-12.7" y2="17.78" width="0.1524" layer="91"/>
<wire x1="-12.7" y1="17.78" x2="-12.7" y2="7.62" width="0.1524" layer="91"/>
</segment>
<segment>
<pinref part="R1" gate="1" pin="2"/>
<pinref part="GND1" gate="1" pin="GND"/>
<wire x1="33.02" y1="20.32" x2="33.02" y2="12.7" width="0.1524" layer="91"/>
<pinref part="C3" gate="1" pin="2"/>
<wire x1="33.02" y1="12.7" x2="33.02" y2="7.62" width="0.1524" layer="91"/>
<wire x1="17.78" y1="27.94" x2="17.78" y2="12.7" width="0.1524" layer="91"/>
<wire x1="17.78" y1="12.7" x2="33.02" y2="12.7" width="0.1524" layer="91"/>
<junction x="33.02" y="12.7"/>
</segment>
<segment>
<pinref part="ECM1" gate="1" pin="-"/>
<pinref part="GND4" gate="1" pin="GND"/>
<wire x1="-30.48" y1="25.4" x2="-30.48" y2="27.94" width="0.1524" layer="91"/>
</segment>
</net>
<net name="+UB" class="0">
<segment>
<junction x="33.02" y="66.04"/>
<wire x1="17.78" y1="66.04" x2="33.02" y2="66.04" width="0.1524" layer="91"/>
<wire x1="48.26" y1="66.04" x2="33.02" y2="66.04" width="0.1524" layer="91"/>
<wire x1="33.02" y1="66.04" x2="33.02" y2="73.66" width="0.1524" layer="91"/>
<pinref part="SUPPLY1" gate="1" pin="+UB"/>
<pinref part="C1" gate="1" pin="E"/>
<wire x1="48.26" y1="59.69" x2="48.26" y2="66.04" width="0.1524" layer="91"/>
<pinref part="L2" gate="L1" pin="2"/>
<wire x1="33.02" y1="66.04" x2="33.02" y2="62.23" width="0.1524" layer="91"/>
<pinref part="R3" gate="1" pin="1"/>
<wire x1="17.78" y1="58.42" x2="17.78" y2="66.04" width="0.1524" layer="91"/>
<pinref part="R5" gate="1" pin="1"/>
<wire x1="17.78" y1="66.04" x2="-30.48" y2="66.04" width="0.1524" layer="91"/>
<wire x1="-30.48" y1="66.04" x2="-30.48" y2="58.42" width="0.1524" layer="91"/>
<junction x="17.78" y="66.04"/>
</segment>
<segment>
<pinref part="SUPPLY2" gate="1" pin="+UB"/>
<wire x1="55.88" y1="20.32" x2="63.5" y2="20.32" width="0.1524" layer="91"/>
<wire x1="63.5" y1="20.32" x2="63.5" y2="22.86" width="0.1524" layer="91"/>
<pinref part="9V" gate="1" pin="P$1"/>
</segment>
</net>
<net name="N$2" class="0">
<segment>
<pinref part="L2" gate="L1" pin="1"/>
<pinref part="T1" gate="1" pin="C"/>
<wire x1="33.02" y1="52.07" x2="33.02" y2="48.26" width="0.1524" layer="91"/>
<wire x1="33.02" y1="48.26" x2="33.02" y2="45.72" width="0.1524" layer="91"/>
<wire x1="33.02" y1="48.26" x2="48.26" y2="48.26" width="0.1524" layer="91"/>
<junction x="33.02" y="48.26"/>
<pinref part="C2" gate="1" pin="1"/>
<wire x1="48.26" y1="48.26" x2="48.26" y2="44.45" width="0.1524" layer="91"/>
<junction x="48.26" y="48.26"/>
<wire x1="48.26" y1="48.26" x2="63.5" y2="48.26" width="0.1524" layer="91"/>
<wire x1="63.5" y1="48.26" x2="63.5" y2="71.12" width="0.1524" layer="91"/>
<pinref part="C1" gate="1" pin="A"/>
<wire x1="48.26" y1="54.61" x2="48.26" y2="48.26" width="0.1524" layer="91"/>
<pinref part="ANT" gate="ANT" pin="1"/>
</segment>
</net>
<net name="N$4" class="0">
<segment>
<pinref part="J1" gate="1" pin="1"/>
<pinref part="R2" gate="1" pin="1"/>
<wire x1="-16.51" y1="20.32" x2="-10.16" y2="20.32" width="0.1524" layer="91"/>
</segment>
</net>
<net name="N$6" class="0">
<segment>
<pinref part="R2" gate="1" pin="2"/>
<wire x1="0" y1="20.32" x2="2.54" y2="20.32" width="0.1524" layer="91"/>
<wire x1="2.54" y1="20.32" x2="2.54" y2="17.78" width="0.1524" layer="91"/>
<pinref part="C4" gate="1" pin="2"/>
<wire x1="2.54" y1="17.78" x2="5.08" y2="17.78" width="0.1524" layer="91"/>
<wire x1="5.08" y1="17.78" x2="5.08" y2="40.64" width="0.1524" layer="91"/>
<wire x1="5.08" y1="40.64" x2="10.16" y2="40.64" width="0.1524" layer="91"/>
<junction x="2.54" y="17.78"/>
<wire x1="0" y1="15.24" x2="2.54" y2="15.24" width="0.1524" layer="91"/>
<wire x1="2.54" y1="15.24" x2="2.54" y2="17.78" width="0.1524" layer="91"/>
<pinref part="R4" gate="1" pin="2"/>
<pinref part="JP1" gate="1" pin="2"/>
<wire x1="5.08" y1="43.18" x2="5.08" y2="40.64" width="0.1524" layer="91"/>
<junction x="5.08" y="40.64"/>
</segment>
</net>
<net name="N$1" class="0">
<segment>
<pinref part="J1" gate="1" pin="3"/>
<pinref part="R4" gate="1" pin="1"/>
<wire x1="-16.51" y1="15.24" x2="-10.16" y2="15.24" width="0.1524" layer="91"/>
</segment>
</net>
<net name="N$7" class="0">
<segment>
<pinref part="R5" gate="1" pin="2"/>
<wire x1="-30.48" y1="48.26" x2="-30.48" y2="40.64" width="0.1524" layer="91"/>
<pinref part="JP1" gate="1" pin="1"/>
<wire x1="2.54" y1="43.18" x2="2.54" y2="40.64" width="0.1524" layer="91"/>
<wire x1="2.54" y1="40.64" x2="-30.48" y2="40.64" width="0.1524" layer="91"/>
<junction x="-30.48" y="40.64"/>
<pinref part="ECM1" gate="1" pin="+"/>
<wire x1="-30.48" y1="40.64" x2="-30.48" y2="38.1" width="0.1524" layer="91"/>
</segment>
</net>
</nets>
</sheet>
</sheets>
</schematic>
</drawing>
</eagle>
